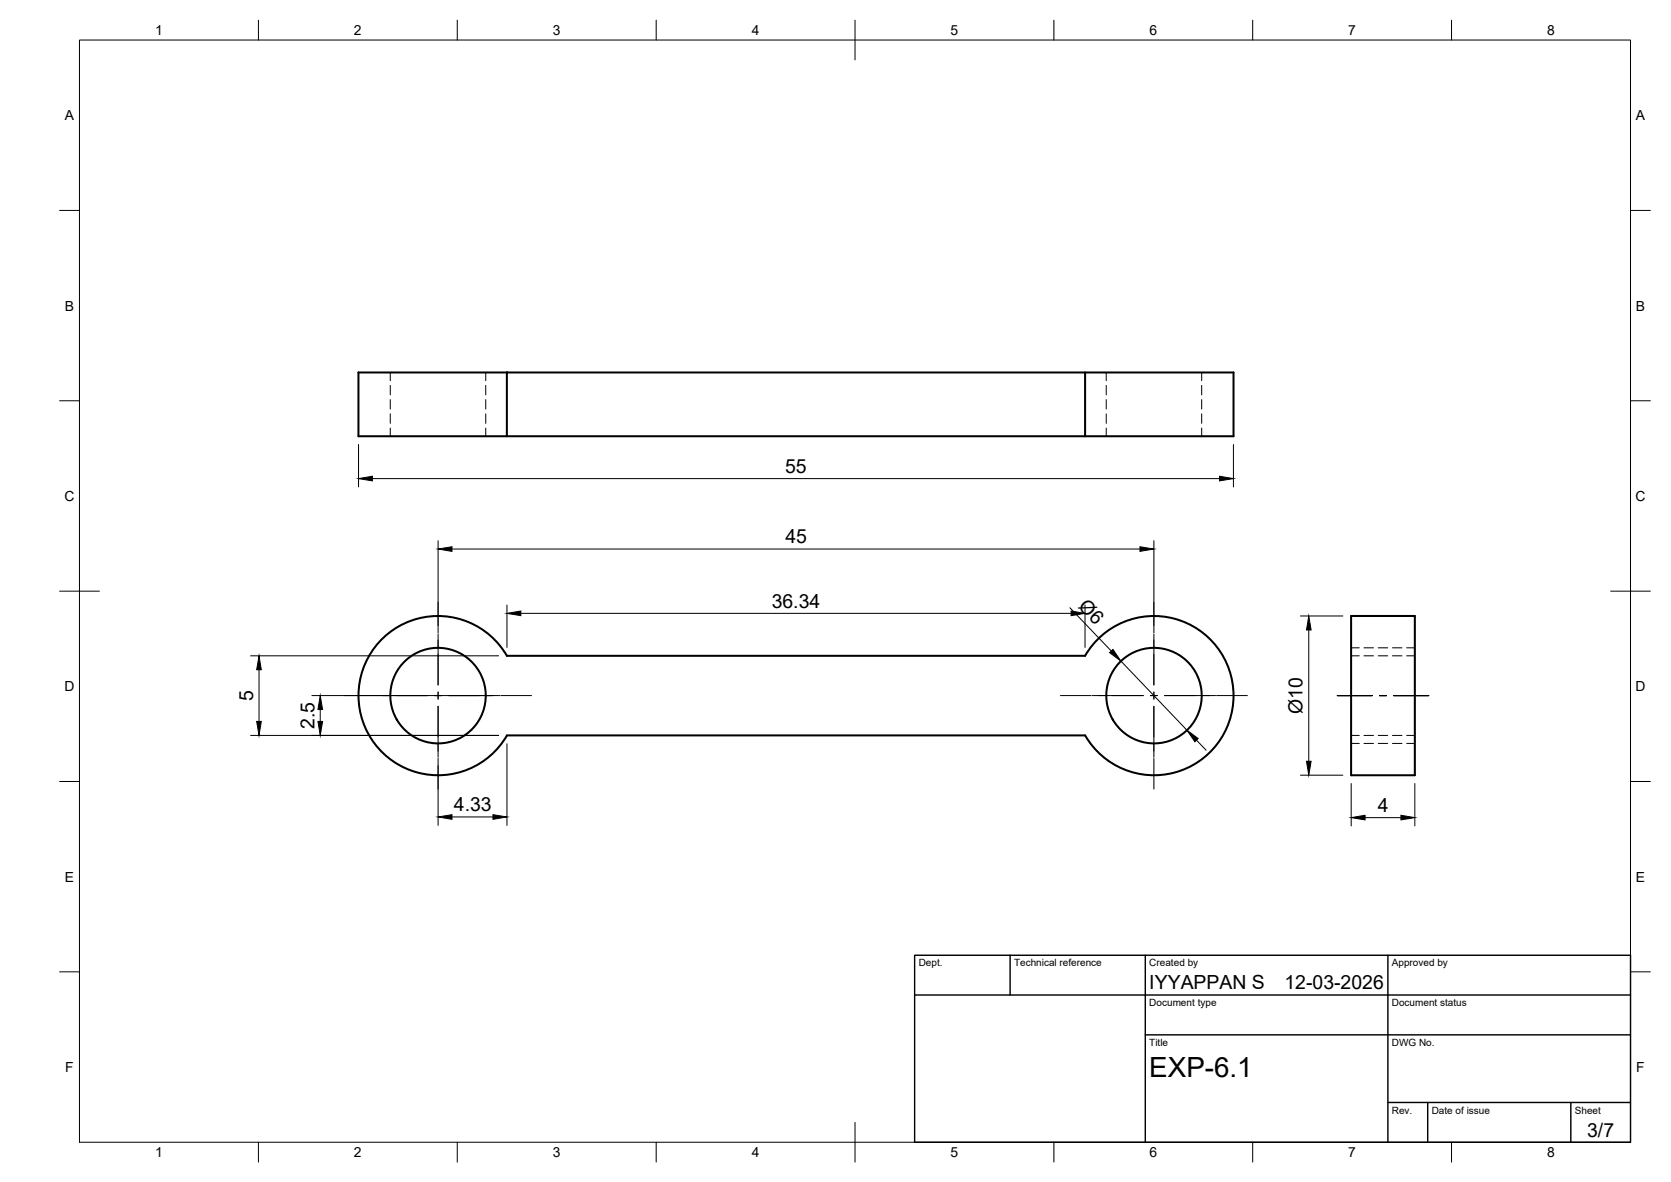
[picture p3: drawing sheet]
<svg xmlns="http://www.w3.org/2000/svg" width="420mm" height="297mm" viewBox="0 0 420 297" stroke-linecap="round" stroke-linejoin="round" font-family="sans-serif">
<!-- layer: Visible -->
<g fill="none" stroke="#000" stroke-width=".51">
<path d="M127.4 93.6h145.4v16h-145.4zM127.4 93.6h-37.3v16h37.3M272.8 93.6h37.4v16h-37.4M339.7 154.8h16v40h-16zM127.4 164.8h145.4a20 20 0 0 1 30.2-5.3 20 20 0 0 1 0 30.6 20 20 0 0 1-30.1-5.3M127.5 164.8a20 20 0 0 0-30.2-5.3 20 20 0 0 0 0 30.7 20 20 0 0 0 30.2-5.4M127.4 184.8h145.4"/>
<circle cx="110.2" cy="174.8" r="12"/>
<circle cx="290.2" cy="174.8" r="12"/>
</g>
<!-- layer: Hidden -->
<g fill="none" stroke="#000" stroke-width=".25">
<path d="M98.1 93.6v2.1M98.1 96.8v2.4M122.1 93.6v2.1M122.1 96.8v2.4M278.2 93.6v2.1M278.2 96.8v2.4M302.2 93.6v2.1M302.2 96.8v2.4M98.1 100.4v2.4M98.1 104v2.4M98.1 107.6v2M122.1 100.4v2.4"/>
<path d="M122.1 104v2.4M122.1 107.6v2M278.2 100.4v2.4M278.2 104v2.4M278.2 107.6v2M302.2 100.4v2.4M302.2 104v2.4M302.2 107.6v2M339.7 164.8h2.1M339.7 162.8h2.1M343 164.8h2.4M343 162.8h2.4"/>
<path d="M346.5 164.8h2.4M346.5 162.8h2.4M350.1 164.8h2.4M350.1 162.8h2.4M353.7 164.8h2M353.7 162.8h2M339.7 184.8h2.1M339.7 186.8h2.1M343 184.8h2.4M343 186.8h2.4M346.5 184.8h2.4M346.5 186.8h2.4"/>
<path d="M350.1 184.8h2.4M350.1 186.8h2.4M353.7 184.8h2M353.7 186.8h2"/>
</g>
<!-- layer: BORDER -->
<g fill="none" stroke="#000" stroke-width=".25">
<path d="M20 10.1h390v276.9h-390zM65 5.1v5M115 5.1v5M165 5.1v5M215 5.1v10M265 5.1v5M315 5.1v5M365 5.1v5M15 52.9h5M410 52.9h5M15 100.7h5M410 100.7h5"/>
<path d="M15 148.6h10M405 148.6h10M15 196.4h5M410 196.4h5M15 244.2h5M410 244.2h5M65 287v5M115 287v5M165 287v5M215 282.1v9.9M265 287v5M315 287v5"/>
<path d="M365 287v5"/>
</g>
<!-- layer: TITLEBLOCK -->
<path d="M230 240.1h180v46.9h-180zM230 250h180M254 240.1v9.9M288 240.1v46.9M349 240.1v46.9M288 260.1h122M349 277.1h61M359 277.1v9.9M395 277.1v9.9" fill="none" stroke="#000" stroke-width=".36"/>
<!-- layer: Smart Centers -->
<g fill="none" stroke="#000" stroke-width=".25">
<path d="M110.2 151.3v7.7M110.2 159.3v12.8M290.1 151.3v7.7M290.1 159.3v12.8M86.6 174.8h7.8M94.6 174.8h12.9M109.2 174.8h1.8M110.2 173.9v1.8M110.2 177.5v12.8M112.8 174.8h12.8M125.9 174.8h7.7M266.6 174.8h7.8"/>
<path d="M274.6 174.8h12.9M289.2 174.8h1.8M290.1 173.9v1.8M290.1 177.5v12.8M292.8 174.8h12.8M305.9 174.8h7.7M336.3 174.8h8.8M346.9 174.8h1.7M350.4 174.8h8.8M110.2 190.6v7.7M290.1 190.6v7.7"/>
</g>
<!-- layer: FD_Dimensions -->
<g fill="none" stroke="#000" stroke-width=".25">
<path d="M90.1 111.7v10.7M310.1 111.7v10.7M93.6 120.3h213M110.2 135.9v21.3M113.6 138h173M290.1 135.9v21.3M127.5 152v10.7M131 154.1h138.3M269 152.7l10.4 10.9M272.8 152v10.7M327 154.8h10.7M329.1 158.3v33"/>
<path d="M63 164.8h62.4M65.1 168.3v13M78.4 174.8h45.1M80.5 178.3v3M281.8 166.1l16.6 17.4M63 184.8h62.4M110.2 192.4v15M127.5 186.9v20.5M300.8 186l2.5 2.5M327 194.8h10.7M339.7 196.9v10.7M355.7 196.9v10.7"/>
<path d="M113.6 205.3h10.4M343.2 205.5h9.1"/>
</g>
<g fill="#000" stroke="#000" stroke-width=".25">
<path d="M90.1 120.3l3.5-.6v1.1zM306.6 119.7l3.5 .6-3.5 .5zM110.2 138l3.4-.6v1.2zM286.6 137.4l3.5 .6-3.5 .6zM127.5 154.1l3.5-.5v1.1zM269.3 153.6l3.5 .5-3.5 .6zM329.1 154.8l.6 3.5h-1.2zM65.1 164.8l.6 3.5h-1.2zM80.5 174.8l.6 3.5h-1.2zM279 164l.8-.8 2 2.9zM64.5 181.3h1.2l-.6 3.5zM79.9 181.3h1.2l-.6 3.5z"/>
<path d="M298.4 183.5l2.9 2.1-.9 .8zM328.5 191.3h1.2l-.6 3.5zM110.2 205.3l3.4-.6v1.2zM124 204.7l3.5 .6-3.5 .6zM339.7 205.5l3.5-.6v1.1zM352.3 204.9l3.4 .6-3.4 .5z"/>
</g>
<text font-size="7" x="289" y="270.6">EXP-6.1</text>
<g font-size="4.9">
<text x="197.4" y="118.8">55</text>
<text x="197.5" y="136.5">45</text>
<text x="194" y="152.7">36.34</text>
<text x="271" y="152.5" transform="rotate(46 271 152.5)">Ø6</text>
<text x="63.7" y="176.2" transform="rotate(-90 63.7 176.2)">5</text>
<text x="327.5" y="179.4" transform="rotate(-90 327.5 179.4)">Ø10</text>
<text x="79.1" y="183.2" transform="rotate(-90 79.1 183.2)">2.5</text>
<text x="114.1" y="203.8">4.33</text>
<text x="346.5" y="204.1">4</text>
<text x="289" y="248.5">IYYAPPAN S</text>
<text x="323" y="248.5">12-03-2026</text>
<text x="399.1" y="285.7">3/7</text>
</g>
<g font-size="3.5">
<text x="39" y="8.8">1</text>
<text x="89" y="8.8">2</text>
<text x="139" y="8.8">3</text>
<text x="189" y="8.8">4</text>
<text x="239" y="8.8">5</text>
<text x="289" y="8.8">6</text>
<text x="339" y="8.8">7</text>
<text x="389" y="8.8">8</text>
<text x="16.3" y="30.2">A</text>
<text x="411.3" y="30.2">A</text>
<text x="16.3" y="78">B</text>
<text x="411.3" y="78">B</text>
<text x="16.2" y="125.9">C</text>
<text x="411.2" y="125.9">C</text>
<text x="16.2" y="173.7">D</text>
<text x="411.2" y="173.7">D</text>
<text x="16.3" y="221.6">E</text>
<text x="411.3" y="221.6">E</text>
<text x="16.4" y="269.4">F</text>
<text x="411.4" y="269.4">F</text>
<text x="39" y="290.8">1</text>
<text x="89" y="290.8">2</text>
<text x="139" y="290.8">3</text>
<text x="189" y="290.8">4</text>
<text x="239" y="290.8">5</text>
<text x="289" y="290.8">6</text>
<text x="339" y="290.8">7</text>
<text x="389" y="290.8">8</text>
</g>
<g font-size="2.5">
<text x="231" y="242.9">Dept.</text>
<text x="255" y="242.9">Technical reference</text>
<text x="289" y="242.9">Created by</text>
<text x="350" y="242.9">Approved by</text>
<text x="289" y="252.8">Document type</text>
<text x="350" y="252.8">Document status</text>
<text x="289" y="262.9">Title</text>
<text x="350" y="262.9">DWG No.</text>
<text x="350" y="279.9">Rev.</text>
<text x="360" y="279.9">Date of issue</text>
<text x="396" y="279.9">Sheet</text>
</g>
</svg>
